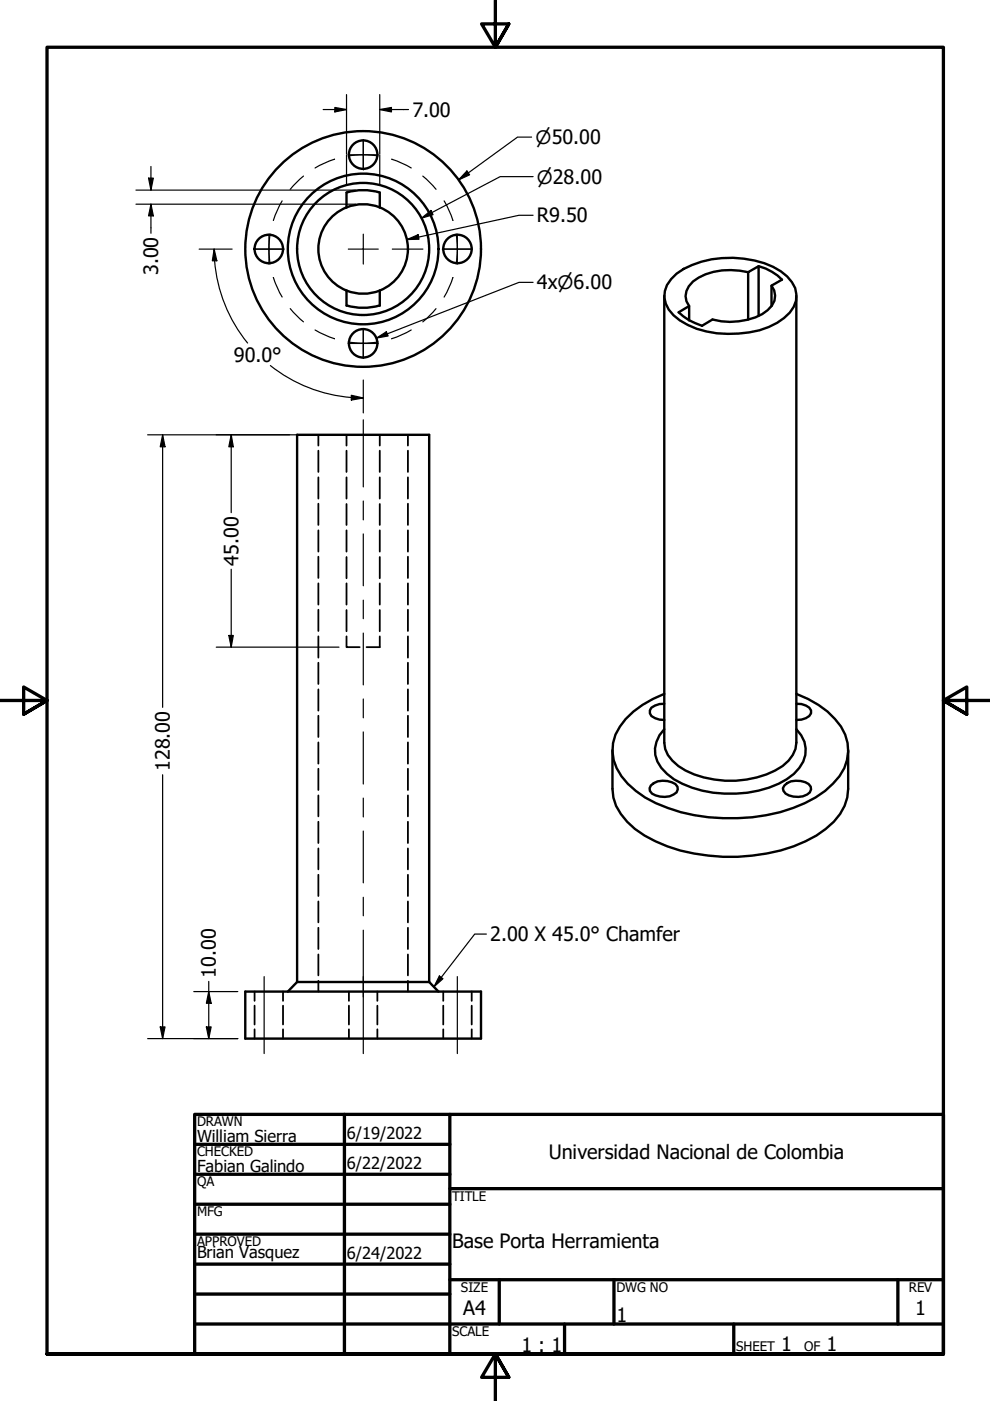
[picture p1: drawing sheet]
<svg xmlns="http://www.w3.org/2000/svg" width="210mm" height="297mm" viewBox="0 0 210 297" stroke-linecap="round" stroke-linejoin="round" font-family="sans-serif">
<!-- layer: Hidden (ANSI) -->
<g fill="none" stroke="#000" stroke-width=".38">
<path d="M67.5 92.2v2.3M67.5 95.6v4.5M73.5 92.2v2.3M73.5 95.6v4.5M80.5 92.2v2.3M80.5 95.6v4.5M86.5 92.2v2.3M86.5 95.6v4.5M67.5 101.2v4.5M67.5 106.8v4.5M67.5 112.4v4.6M67.5 118v4.5"/>
<path d="M73.5 101.2v4.5M73.5 106.9v4.4M73.5 112.4v4.6M73.5 118.1v4.5M80.5 101.2v4.5M80.5 106.9v4.4M80.5 112.4v4.6M80.5 118.1v4.5M86.5 101.2v4.5M86.5 106.8v4.5M86.5 112.4v4.6M86.5 118v4.5"/>
<path d="M67.5 123.7v4.5M67.5 129.3v4.5M67.5 134.9v4.5M73.5 134.9v2.3h2.8M73.5 123.7v4.5M73.5 129.3v4.5M80.5 123.7v4.5M80.5 129.3v4.5M80.5 134.9v2.3h-2.8M86.5 123.7v4.5M86.5 129.3v4.5M86.5 134.9v4.5"/>
<path d="M67.5 140.5v4.5M67.5 146.2v4.5M67.5 151.8v4.5M67.5 157.4v4.5M86.5 140.5v4.5M86.5 146.2v4.5M86.5 151.8v4.5M86.5 157.4v4.5M67.5 163v4.5M67.5 168.6v4.5M67.5 174.2v4.5M67.5 179.9v4.4"/>
<path d="M86.5 163v4.5M86.5 168.6v4.5M86.5 174.2v4.5M86.5 179.9v4.4M67.5 185.5v4.5M67.5 191.1v4.5M67.5 196.7v4.5M86.5 185.5v4.5M86.5 191.1v4.5M86.5 196.7v4.5M54 210.2v2M54 213.2v4"/>
<path d="M54 218.2v2M60 210.2v2M60 213.2v4M60 218.2v2M67.5 202.4v4.4M67.5 207.9v2.3M74 210.2v2M74 213.2v4M74 218.2v2M80 210.2v2M80 213.2v4M80 218.2v2"/>
<path d="M86.5 202.4v4.4M86.5 207.9v2.3M94 210.2v2M94 213.2v4M94 218.2v2M100 210.2v2M100 213.2v4M100 218.2v2"/>
</g>
<!-- layer: Visible (ANSI) -->
<g fill="none" stroke="#000" stroke-width=".51">
<path d="M73.5 40.8v3.2M73.5 40.8a12.5 12.5 0 0 1 7 0M80.5 40.8v3.2M143.4 58a21 21 0 0 1 18.7-2.2 10.6 10.6 0 0 1 6.5 5.3 5.4 5.4 0 0 1-2.4 6.3 18 18 0 0 1-11.9 3.4 16.9 16.9 0 0 1-11.5-3.9 5.2 5.2 0 0 1-.5-7.7zM158.6 57.7a14.1 14.1 0 0 0-11.7 2 3.7 3.7 0 0 0-.8 5.2M160.8 56.4a10.8 10.8 0 0 1 5 2.9l-2.2 1.3v4.3M73.5 61.6v3.2M73.5 64.8a12.5 12.5 0 0 0 7 0M80.5 61.6a9.5 9.5 0 0 0 2.6-16.1 9.5 9.5 0 0 0-15.4 5.4 9.5 9.5 0 0 0 12 11l.8-.3M80.5 61.6v3.2M140.8 62.7v94.8a6.3 6.3 0 0 0 3 4.9 21 21 0 0 0 22.1 0 6.5 6.5 0 0 0 2.9-4.9v-94.8M160.8 67v-10.6l-2.2 1.3v10"/>
<path d="M163.6 60.6a3.6 3.6 0 0 1-.8 5.2 13.7 13.7 0 0 1-11.7 1.9l-2.3 1.4a11.8 11.8 0 0 1-4.9-2.9l2.2-1.3v3M129.9 159.1v8.1a9.8 9.8 0 0 0 3.1 7 26.8 26.8 0 0 0 14.1 6.8 40.4 40.4 0 0 0 23.7-2.6 16.9 16.9 0 0 0 8.3-7.5l.5-1.8 .2-1.9v-8.1M140.8 154.6a6.1 6.1 0 0 0 .6 9.5 20.2 20.2 0 0 0 12.2 4.2 23.2 23.2 0 0 0 13.2-3.1 7.7 7.7 0 0 0 4-6.5l-.2-1.4-.7-1.4-1.1-1.3M140.8 147.1a17.8 17.8 0 0 0-10.3 8.7 9.4 9.4 0 0 0 2.6 10.4 26.2 26.2 0 0 0 14.1 6.6 40.1 40.1 0 0 0 23.4-2.5 17.4 17.4 0 0 0 8.4-7.4 9.2 9.2 0 0 0-2-10.5 20.3 20.3 0 0 0-8.2-5.3M140.8 149.2l-1 .1-.9 .3-.8 .4-.3 .6v.6l.3 .6 1.7 .8h1M168.8 149.2a3.2 3.2 0 0 1 3.2 1.4v.6a3.2 3.2 0 0 1-3.2 1.4M138 166.5a4.4 4.4 0 0 1 5.2-.3l.4 .6 .1 .6-.3 .6a4.5 4.5 0 0 1-5.2 .3l-.4-.6-.1-.6zM166.3 166.5a4.3 4.3 0 0 1 5.1-.3 1.28 1.28 0 0 1-.3 2.3 4.6 4.6 0 0 1-4.5-.2l-.5-.6-.1-.6zM52 210.2h50v10h-50zM63 208.2h28M91 208.2v-116h-28v116l-2 2M91 208.2l2 2"/>
<circle cx="77" cy="32.8" r="3"/>
<circle cx="57" cy="52.8" r="3"/>
<circle cx="77" cy="52.8" r="25"/>
<circle cx="77" cy="52.8" r="16"/>
<circle cx="77" cy="52.8" r="14"/>
<circle cx="97" cy="52.8" r="3"/>
<circle cx="77" cy="72.8" r="3"/>
</g>
<!-- layer: Border (ANSI) -->
<g fill="none" stroke="#000" stroke-width=".7">
<path d="M105 0v10l-2.9-4.9h5.8l-2.9 4.9 2.9-4.9M0 148.5h10l-5-2.8v5.7l5-2.9-5 2.9M210 148.5h-10l5-2.8v5.7l-5-2.9 5 2.9M41.3 236.3h158.7v50.8h-158.7zM73 236.3v50.8M95.4 236.3v50.8M41.3 242.6h54.1M41.3 249h54.1M41.3 255.3h54.1M95.4 252h104.6M41.3 261.7h54.1M41.3 268h54.1"/>
<path d="M41.3 274.4h54.1M95.4 271.3h104.6M105.9 271.3v9.4M130.2 271.3v9.4M190.4 271.3v9.4M10 287.1v-277.1h190v277.1h-190h190M41.3 280.7h158.7M107.9 292l-2.9-4.9 2.9 4.9h-5.8l2.9-4.9v9.9M119.7 280.7v6.4M155.6 280.7v6.4"/>
</g>
<!-- layer: Dimension (ANSI) -->
<g fill="none" stroke="#000" stroke-width=".25">
<path d="M31.5 37.8h1l-.5 2.5zM32 35.3v5M68.5 23.2h5M71 22.8l2.5 .4-2.5 .5zM73.5 20.1v12.6M73.5 32.9v6.3M80.5 23.2l2.5-.4v.9zM80.5 23.2h6.1M80.5 20.1v12.6M80.5 32.9v6.3M99 36.2l.6 .9-2.4 1zM112.7 29.1h-3l-12.5 9"/>
<path d="M113 37.5h-7l-16.7 8.8M28.8 43.3h46.6M28.8 40.3h46.6M32 43.3l.5 2.5h-1zM32 43.3v6.2M42.2 52.8h7M45.4 52.8l.6 2.5h-1zM45.4 52.8a31.6 31.6 0 0 0 7.1 19.9M86.3 50.8l2.3-1 .2 .9zM89.3 46.3l2.1-1.7 .4 .9zM113 45.6h-3l-23.7 5.2M113 59.9h-3l-30.2 11.8"/>
<path d="M57.3 77.5a31.6 31.6 0 0 0 17.2 6.8M79.8 71.7l2.1-1.4 .4 .9zM31.3 92.2h45.6M34.5 92.2l.5 2.5h-1zM34.5 92.2v57.8M49 92.2l.5 2.5h-1zM49 92.2v16.5M74.5 83.8l2.5 .6-2.5 .4zM74.5 84.3l2.5 .1M77 80.6v7M77.1 92.2h7.8M45.8 137.2h26.1"/>
<path d="M48.5 134.7h1l-.5 2.5zM49 120.7v16.5M34.5 164.3v55.9M34 217.7h1l-.5 2.5zM41.1 210.2h9.3M43.8 217.7h1l-.5 2.5zM44.3 210.2l.5 2.5h-1zM44.3 208.1v12.1M31.3 220.2h19.1"/>
</g>
<g fill="#000">
<path d="M31.5 37.8h1l-.5 2.5z" fill-rule="evenodd"/>
<path d="M71 22.8l2.5 .4-2.5 .5z" fill-rule="evenodd"/>
<path d="M80.5 23.2l2.5-.4v.9z" fill-rule="evenodd"/>
<path d="M99 36.2l.6 .9-2.4 1z" fill-rule="evenodd"/>
<path d="M32 43.3l.5 2.5h-1z" fill-rule="evenodd"/>
<path d="M45.4 52.8l.6 2.5h-1z" fill-rule="evenodd"/>
<path d="M86.3 50.8l2.3-1 .2 .9z" fill-rule="evenodd"/>
<path d="M89.3 46.3l2.1-1.7 .4 .9z" fill-rule="evenodd"/>
<path d="M79.8 71.7l2.1-1.4 .4 .9z" fill-rule="evenodd"/>
<path d="M34.5 92.2l.5 2.5h-1z" fill-rule="evenodd"/>
<path d="M49 92.2l.5 2.5h-1z" fill-rule="evenodd"/>
<path d="M74.5 83.8l2.5 .6-2.5 .4z" fill-rule="evenodd"/>
<path d="M48.5 134.7h1l-.5 2.5z" fill-rule="evenodd"/>
<path d="M34 217.7h1l-.5 2.5z" fill-rule="evenodd"/>
<path d="M43.8 217.7h1l-.5 2.5z" fill-rule="evenodd"/>
<path d="M44.3 210.2l.5 2.5h-1z" fill-rule="evenodd"/>
</g>
<!-- layer: Symbol (ANSI) -->
<path d="M103.1 198h-2.5l-8.6 11.2M93.2 206.9l.7 .6-1.9 1.7z" fill="none" stroke="#000" stroke-width=".25"/>
<path d="M93.2 206.9l.7 .6-1.9 1.7z" fill-rule="evenodd" fill="#000"/>
<!-- layer: Center Mark (ANSI) -->
<path d="M73.9 32.8h6.3M77 29.6v6.4M53.8 52.8h6.4M57 49.6v6.4M77 49.6v3.2h-3.1M80.2 52.8h-3.2v3.2M83.2 52.8h6.5M93.8 52.8h6.3M97 49.6v6.4M73.9 72.8h6.3M77 69.6v6.4" fill="none" stroke="#000" stroke-width=".25"/>
<!-- layer: Centerline (ANSI) -->
<g fill="none" stroke="#000" stroke-width=".25">
<path d="M64.3 37.3l-2.8 2.8M70.9 33.8l-2.4 .9-1.7 .9M70.9 33.8h.1M73.8 33.1l3.2-.3 3.2 .3M83.1 33.8h.1M83.1 33.8l1.8 .6 2.3 1.2M89.6 37.3l2.9 2.8M57.3 49.6l-.3 3.2 .3 3.1M58 58.9h.1M58 58.9l.9 2.4 .9 1.7M58 46.7h.1M59.8 42.6l-1.2 2.3-.6 1.8"/>
<path d="M94.2 42.6l.9 1.7 .9 2.4M96 58.9l-.7 1.8-1.1 2.3M96 58.9h.1M96 46.7h.1M96.7 49.6l.3 3.2-.3 3.1M61.5 65.4l2.8 2.8M66.8 70l2.3 1.1 1.8 .7M70.9 71.8h.1M73.8 72.5l3.2 .3M80.1 72.5l-3.1 .3M83.1 71.8h.1M87.2 70l-1.7 .9-2.4 .9"/>
<path d="M92.4 65.4l-2.8 2.8M77 89v14.2M77 106.2v4M77 113.2v11M77 127.2v4M77 134.2v11M77 148.2v4M77 155.2v11M77 169.2v4M77 176.2v11M77 190.2v4M77 197.2v14.2"/>
<path d="M56 207.1v16.3M77 207.1v16.3M97 207.1v16.3"/>
</g>
<g font-size="4.2">
<text x="87.4" y="24.8">7.00</text>
<text x="113.9" y="47.2">R9.50</text>
<text x="33.5" y="58.3" transform="rotate(-90 33.5 58.3)">3.00</text>
<text x="113.9" y="61.3">4x⌀6.00</text>
<text x="49.6" y="76.7">90.0°</text>
<text x="50.5" y="119.9" transform="rotate(-90 50.5 119.9)">45.00</text>
<text x="36" y="163.5" transform="rotate(-90 36 163.5)">128.00</text>
<text x="103.9" y="199.6">2.00 X 45.0° Chamfer</text>
<text x="45.8" y="207.3" transform="rotate(-90 45.8 207.3)">10.00</text>
<text x="116.3" y="245.7">Universidad Nacional de Colombia</text>
<text x="95.9" y="264.7">Base Porta Herramienta</text>
<text x="98.2" y="278.8">A4</text>
<text x="130.7" y="280.2">1</text>
<text x="194.1" y="278.8">1</text>
<text x="110.6" y="286.6">1 : 1</text>
<text x="165.6" y="286.5">1</text>
<text x="175.3" y="286.5">1</text>
</g>
<g font-size="3.9">
<text x="113.5" y="30.6">⌀50.00</text>
<text x="113.9" y="38.9">⌀28.00</text>
</g>
<g font-size="3.5">
<text x="41.8" y="242">William Sierra</text>
<text x="73.5" y="241.5">6/19/2022</text>
<text x="41.8" y="248.4">Fabian Galindo</text>
<text x="73.5" y="247.9">6/22/2022</text>
<text x="41.8" y="266.7">Brian Vasquez</text>
<text x="73.5" y="266.9">6/24/2022</text>
</g>
<g font-size="2.8">
<text x="41.8" y="238.8">DRAWN</text>
<text x="41.8" y="245.2">CHECKED</text>
<text x="41.8" y="251.5">QA</text>
<text x="41.8" y="257.9">MFG</text>
<text x="95.9" y="254.6">TITLE</text>
<text x="41.8" y="264.2">APPROVED</text>
<text x="97.7" y="273.9">SIZE</text>
<text x="130.7" y="273.9">DWG NO</text>
<text x="192.7" y="273.9">REV</text>
<text x="95.9" y="283.3">SCALE</text>
<text x="156.1" y="286.5">SHEET</text>
<text x="170.5" y="286.5">OF</text>
</g>
</svg>
